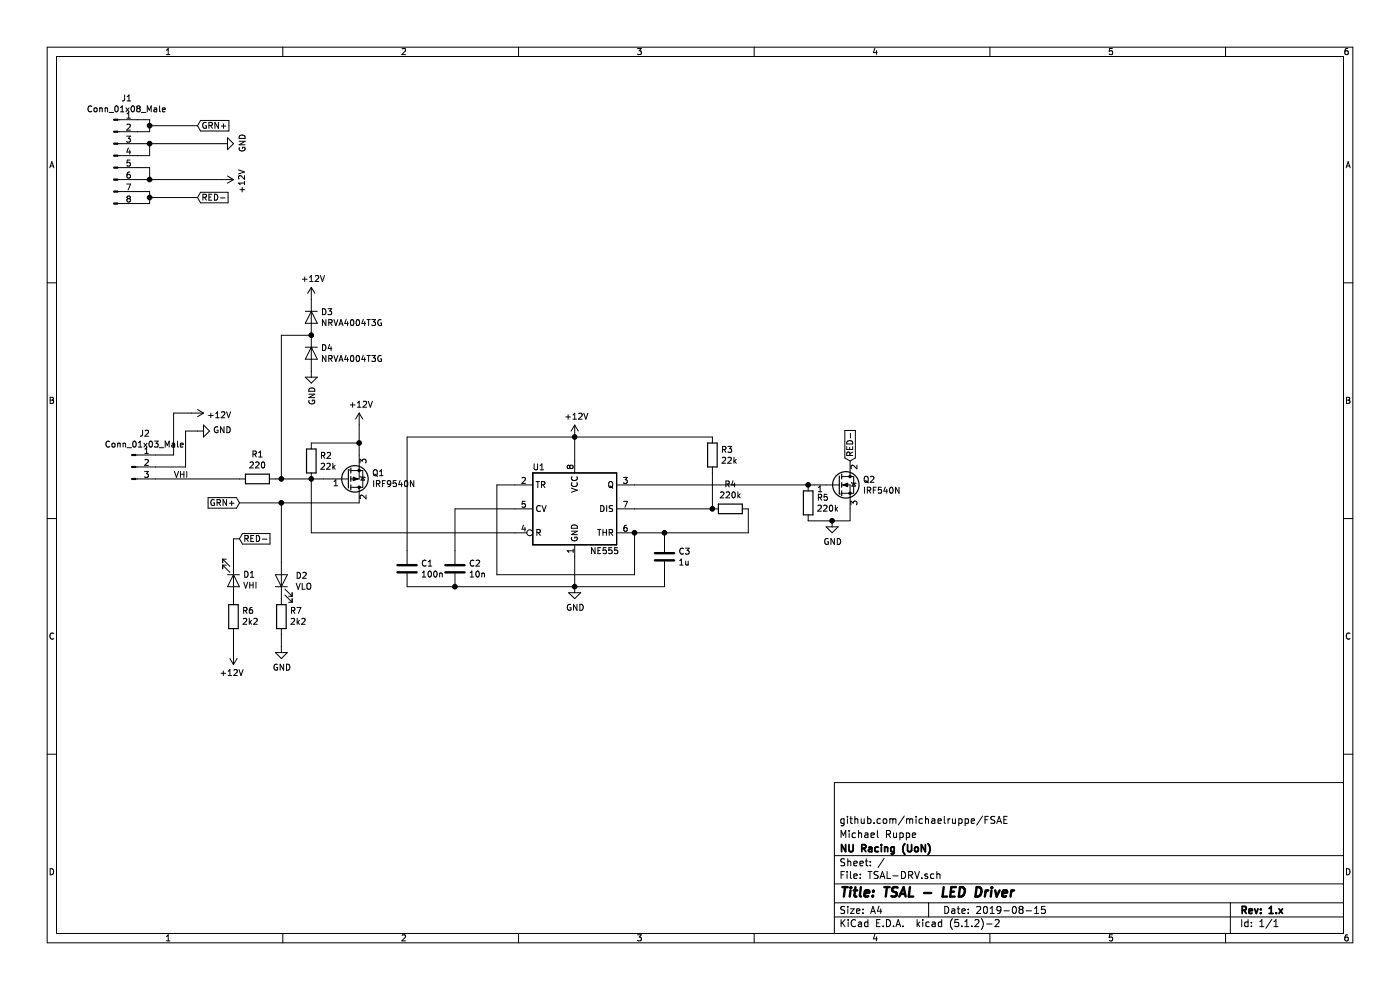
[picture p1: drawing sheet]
EESchema Schematic File Version 4
LIBS:TSAL-DRV-cache
EELAYER 29 0
EELAYER END
$Descr A4 11693 8268
encoding utf-8
Sheet 1 1
Title "TSAL - LED Driver"
Date "2019-08-15"
Rev "1.x"
Comp "NU Racing (UoN)"
Comment1 "Michael Ruppe"
Comment2 "github.com/michaelruppe/FSAE"
Comment3 ""
Comment4 ""
$EndDescr
$Comp
L Transistor_FET:IRF540N Q2
U 1 1
P 7000 4050
F 0 "Q2" H 7206 4096 50  0000 L CNN
F 1 "IRF540N" H 7206 4005 50  0000 L CNN
F 2 "Package_TO_SOT_THT:TO-220-3_Horizontal_TabDown" H 7250 3975 50  0001 L CIN
F 3 "http://www.irf.com/product-info/datasheets/data/irf540n.pdf" H 7000 4050 50  0001 L CNN
	1    7000 4050
	1    0    0    -1  
$EndComp
$Comp
L Timer:NE555 U1
U 1 1
P 4800 4250
F 0 "U1" H 4500 4600 50  0000 C CNN
F 1 "NE555" H 5050 3900 50  0000 C CNN
F 2 "Package_DIP:DIP-8_W7.62mm_LongPads" H 4800 4250 50  0001 C CNN
F 3 "http://www.ti.com/lit/ds/symlink/ne555.pdf" H 4800 4250 50  0001 C CNN
	1    4800 4250
	1    0    0    -1  
$EndComp
$Comp
L Connector:Conn_01x08_Male J1
U 1 1
P 950 1300
F 0 "J1" H 1058 1781 50  0000 C CNN
F 1 "Conn_01x08_Male" H 1058 1690 50  0000 C CNN
F 2 "Connector_Molex:Molex_Mini-Fit_Jr_5566-08A2_2x04_P4.20mm_Vertical" H 950 1300 50  0001 C CNN
F 3 "~" H 950 1300 50  0001 C CNN
	1    950  1300
	1    0    0    -1  
$EndComp
$Comp
L power:+12V #PWR06
U 1 1
P 4800 3650
F 0 "#PWR06" H 4800 3500 50  0001 C CNN
F 1 "+12V" H 4815 3823 50  0000 C CNN
F 2 "" H 4800 3650 50  0001 C CNN
F 3 "" H 4800 3650 50  0001 C CNN
	1    4800 3650
	1    0    0    -1  
$EndComp
$Comp
L Device:R R2
U 1 1
P 2600 3850
F 0 "R2" H 2670 3896 50  0000 L CNN
F 1 "22k" H 2670 3805 50  0000 L CNN
F 2 "Resistor_SMD:R_1206_3216Metric_Pad1.42x1.75mm_HandSolder" V 2530 3850 50  0001 C CNN
F 3 "~" H 2600 3850 50  0001 C CNN
	1    2600 3850
	1    0    0    -1  
$EndComp
Connection ~ 2600 4000
$Comp
L Device:R R1
U 1 1
P 2150 4000
F 0 "R1" V 1943 4000 50  0000 C CNN
F 1 "220" V 2034 4000 50  0000 C CNN
F 2 "Resistor_SMD:R_1206_3216Metric_Pad1.42x1.75mm_HandSolder" V 2080 4000 50  0001 C CNN
F 3 "~" H 2150 4000 50  0001 C CNN
	1    2150 4000
	0    1    1    0   
$EndComp
Wire Wire Line
	2300 4000 2350 4000
Wire Wire Line
	2600 4000 2700 4000
Wire Wire Line
	3000 4200 2350 4200
$Comp
L power:GND #PWR01
U 1 1
P 1650 3600
F 0 "#PWR01" H 1650 3350 50  0001 C CNN
F 1 "GND" V 1655 3472 50  0000 R CNN
F 2 "" H 1650 3600 50  0001 C CNN
F 3 "" H 1650 3600 50  0001 C CNN
	1    1650 3600
	0    -1   -1   0   
$EndComp
Wire Wire Line
	4800 4900 4800 4650
Wire Wire Line
	5300 4450 5300 4800
Wire Wire Line
	5300 4800 4150 4800
Wire Wire Line
	4150 4800 4150 4050
Wire Wire Line
	4150 4050 4300 4050
$Comp
L Device:R R4
U 1 1
P 6100 4250
F 0 "R4" V 5893 4250 50  0000 C CNN
F 1 "220k" V 5984 4250 50  0000 C CNN
F 2 "Resistor_SMD:R_1206_3216Metric_Pad1.42x1.75mm_HandSolder" V 6030 4250 50  0001 C CNN
F 3 "~" H 6100 4250 50  0001 C CNN
	1    6100 4250
	0    1    1    0   
$EndComp
$Comp
L Device:R R3
U 1 1
P 5950 3800
F 0 "R3" H 6020 3846 50  0000 L CNN
F 1 "22k" H 6020 3755 50  0000 L CNN
F 2 "Resistor_SMD:R_1206_3216Metric_Pad1.42x1.75mm_HandSolder" V 5880 3800 50  0001 C CNN
F 3 "~" H 5950 3800 50  0001 C CNN
	1    5950 3800
	1    0    0    -1  
$EndComp
Wire Wire Line
	5950 3650 4800 3650
Connection ~ 4800 3650
Wire Wire Line
	5950 3950 5950 4250
Connection ~ 4800 4900
$Comp
L Device:C C3
U 1 1
P 5550 4650
F 0 "C3" H 5665 4696 50  0000 L CNN
F 1 "1u" H 5665 4605 50  0000 L CNN
F 2 "Capacitor_SMD:C_1206_3216Metric_Pad1.42x1.75mm_HandSolder" H 5588 4500 50  0001 C CNN
F 3 "~" H 5550 4650 50  0001 C CNN
	1    5550 4650
	1    0    0    -1  
$EndComp
Wire Wire Line
	5300 4450 5550 4450
Wire Wire Line
	5550 4450 5550 4500
Connection ~ 5300 4450
Wire Wire Line
	5550 4800 5550 4900
Wire Wire Line
	5550 4900 4800 4900
Wire Wire Line
	5300 4250 5950 4250
Connection ~ 5950 4250
$Comp
L Device:C C2
U 1 1
P 3800 4750
F 0 "C2" H 3915 4796 50  0000 L CNN
F 1 "10n" H 3915 4705 50  0000 L CNN
F 2 "Capacitor_SMD:C_0805_2012Metric_Pad1.15x1.40mm_HandSolder" H 3838 4600 50  0001 C CNN
F 3 "~" H 3800 4750 50  0001 C CNN
	1    3800 4750
	1    0    0    -1  
$EndComp
Wire Wire Line
	3800 4250 4300 4250
Wire Wire Line
	3800 4900 4800 4900
Wire Wire Line
	4800 3850 4800 3650
Wire Wire Line
	5300 4050 6750 4050
$Comp
L Device:R R5
U 1 1
P 6750 4200
F 0 "R5" H 6820 4246 50  0000 L CNN
F 1 "220k" H 6820 4155 50  0000 L CNN
F 2 "Resistor_SMD:R_1206_3216Metric_Pad1.42x1.75mm_HandSolder" V 6680 4200 50  0001 C CNN
F 3 "~" H 6750 4200 50  0001 C CNN
	1    6750 4200
	1    0    0    -1  
$EndComp
Connection ~ 6750 4050
Wire Wire Line
	6750 4050 6800 4050
Wire Wire Line
	6750 4350 6950 4350
Wire Wire Line
	7100 4350 7100 4250
$Comp
L power:GND #PWR08
U 1 1
P 6950 4350
F 0 "#PWR08" H 6950 4100 50  0001 C CNN
F 1 "GND" H 6955 4177 50  0000 C CNN
F 2 "" H 6950 4350 50  0001 C CNN
F 3 "" H 6950 4350 50  0001 C CNN
	1    6950 4350
	1    0    0    -1  
$EndComp
Connection ~ 6950 4350
Wire Wire Line
	6950 4350 7100 4350
Text GLabel 7100 3850 1    50   Input ~ 0
RED-
Text GLabel 2000 4500 2    50   Input ~ 0
RED-
Text Label 1450 4000 0    50   ~ 0
VHI
$Comp
L power:+12V #PWR05
U 1 1
P 3000 3550
F 0 "#PWR05" H 3000 3400 50  0001 C CNN
F 1 "+12V" H 3015 3723 50  0000 C CNN
F 2 "" H 3000 3550 50  0001 C CNN
F 3 "" H 3000 3550 50  0001 C CNN
	1    3000 3550
	1    0    0    -1  
$EndComp
Wire Wire Line
	2600 3700 3000 3700
Wire Wire Line
	3000 3700 3000 3550
Wire Wire Line
	3000 3700 3000 3800
Connection ~ 3000 3700
$Comp
L Transistor_FET:IRF9540N Q1
U 1 1
P 2900 4000
F 0 "Q1" H 3106 3954 50  0000 L CNN
F 1 "IRF9540N" H 3106 4045 50  0000 L CNN
F 2 "Package_TO_SOT_THT:TO-220-3_Horizontal_TabDown" H 3100 3925 50  0001 L CIN
F 3 "http://www.irf.com/product-info/datasheets/data/irf9540n.pdf" H 2900 4000 50  0001 L CNN
	1    2900 4000
	1    0    0    1   
$EndComp
Wire Wire Line
	2600 4000 2600 4450
Wire Wire Line
	2600 4450 4300 4450
Wire Wire Line
	3800 4600 3800 4250
$Comp
L power:GND #PWR07
U 1 1
P 4800 4900
F 0 "#PWR07" H 4800 4650 50  0001 C CNN
F 1 "GND" H 4805 4727 50  0000 C CNN
F 2 "" H 4800 4900 50  0001 C CNN
F 3 "" H 4800 4900 50  0001 C CNN
	1    4800 4900
	1    0    0    -1  
$EndComp
$Comp
L Device:C C1
U 1 1
P 3400 4750
F 0 "C1" H 3515 4796 50  0000 L CNN
F 1 "100n" H 3515 4705 50  0000 L CNN
F 2 "Capacitor_SMD:C_0805_2012Metric_Pad1.15x1.40mm_HandSolder" H 3438 4600 50  0001 C CNN
F 3 "~" H 3400 4750 50  0001 C CNN
	1    3400 4750
	1    0    0    -1  
$EndComp
Wire Wire Line
	3400 4600 3400 3650
Wire Wire Line
	3400 3650 4800 3650
Wire Wire Line
	3400 4900 3800 4900
Connection ~ 3800 4900
Connection ~ 5550 4450
Wire Wire Line
	6250 4450 6250 4250
Wire Wire Line
	5550 4450 6250 4450
$Comp
L Device:LED D1
U 1 1
P 1950 4850
F 0 "D1" V 1897 4929 50  0000 L CNN
F 1 "VHI" V 1988 4929 50  0000 L CNN
F 2 "LED_SMD:LED_1206_3216Metric_Pad1.42x1.75mm_HandSolder" H 1950 4850 50  0001 C CNN
F 3 "~" H 1950 4850 50  0001 C CNN
	1    1950 4850
	0    1    1    0   
$EndComp
$Comp
L Device:LED D2
U 1 1
P 2350 4850
F 0 "D2" V 2389 4733 50  0000 R CNN
F 1 "VLO" V 2298 4733 50  0000 R CNN
F 2 "LED_SMD:LED_1206_3216Metric_Pad1.42x1.75mm_HandSolder" H 2350 4850 50  0001 C CNN
F 3 "~" H 2350 4850 50  0001 C CNN
	1    2350 4850
	0    -1   -1   0   
$EndComp
$Comp
L Device:R R6
U 1 1
P 1950 5150
F 0 "R6" H 1880 5104 50  0000 R CNN
F 1 "2k2" H 1880 5195 50  0000 R CNN
F 2 "Resistor_SMD:R_1206_3216Metric_Pad1.42x1.75mm_HandSolder" V 1880 5150 50  0001 C CNN
F 3 "~" H 1950 5150 50  0001 C CNN
	1    1950 5150
	-1   0    0    1   
$EndComp
$Comp
L Device:R R7
U 1 1
P 2350 5150
F 0 "R7" H 2280 5104 50  0000 R CNN
F 1 "2k2" H 2280 5195 50  0000 R CNN
F 2 "Resistor_SMD:R_1206_3216Metric_Pad1.42x1.75mm_HandSolder" V 2280 5150 50  0001 C CNN
F 3 "~" H 2350 5150 50  0001 C CNN
	1    2350 5150
	-1   0    0    1   
$EndComp
Wire Wire Line
	2350 4700 2350 4200
Connection ~ 2350 4200
Wire Wire Line
	2350 4200 2000 4200
Wire Wire Line
	1950 4500 1950 4700
Wire Wire Line
	1950 4500 2000 4500
$Comp
L power:GND #PWR0101
U 1 1
P 2350 5400
F 0 "#PWR0101" H 2350 5150 50  0001 C CNN
F 1 "GND" H 2355 5227 50  0000 C CNN
F 2 "" H 2350 5400 50  0001 C CNN
F 3 "" H 2350 5400 50  0001 C CNN
	1    2350 5400
	1    0    0    -1  
$EndComp
$Comp
L power:+12V #PWR0102
U 1 1
P 1600 3450
F 0 "#PWR0102" H 1600 3300 50  0001 C CNN
F 1 "+12V" V 1615 3578 50  0000 L CNN
F 2 "" H 1600 3450 50  0001 C CNN
F 3 "" H 1600 3450 50  0001 C CNN
	1    1600 3450
	0    1    1    0   
$EndComp
$Comp
L power:+12V #PWR0103
U 1 1
P 1950 5450
F 0 "#PWR0103" H 1950 5300 50  0001 C CNN
F 1 "+12V" H 1965 5623 50  0000 C CNN
F 2 "" H 1950 5450 50  0001 C CNN
F 3 "" H 1950 5450 50  0001 C CNN
	1    1950 5450
	-1   0    0    1   
$EndComp
$Comp
L Diode:NRVA4004T3G D4
U 1 1
P 2600 2950
F 0 "D4" V 2554 3029 50  0000 L CNN
F 1 "NRVA4004T3G" V 2645 3029 50  0000 L CNN
F 2 "Diode_SMD:D_SMA" H 2600 2775 50  0001 C CNN
F 3 "http://www.onsemi.com/pub_link/Collateral/MRA4003T3-D.PDF" H 2600 2950 50  0001 C CNN
	1    2600 2950
	0    1    1    0   
$EndComp
$Comp
L power:GND #PWR0104
U 1 1
P 2600 3100
F 0 "#PWR0104" H 2600 2850 50  0001 C CNN
F 1 "GND" V 2605 2972 50  0000 R CNN
F 2 "" H 2600 3100 50  0001 C CNN
F 3 "" H 2600 3100 50  0001 C CNN
	1    2600 3100
	1    0    0    -1  
$EndComp
Wire Wire Line
	2600 2800 2350 2800
Wire Wire Line
	2350 2800 2350 4000
Connection ~ 2350 4000
Wire Wire Line
	2350 4000 2600 4000
$Comp
L power:+12V #PWR0105
U 1 1
P 2600 2500
F 0 "#PWR0105" H 2600 2350 50  0001 C CNN
F 1 "+12V" H 2615 2673 50  0000 C CNN
F 2 "" H 2600 2500 50  0001 C CNN
F 3 "" H 2600 2500 50  0001 C CNN
	1    2600 2500
	1    0    0    -1  
$EndComp
Connection ~ 2600 2800
$Comp
L Diode:NRVA4004T3G D3
U 1 1
P 2600 2650
F 0 "D3" V 2554 2729 50  0000 L CNN
F 1 "NRVA4004T3G" V 2645 2729 50  0000 L CNN
F 2 "Diode_SMD:D_SMA" H 2600 2475 50  0001 C CNN
F 3 "http://www.onsemi.com/pub_link/Collateral/MRA4003T3-D.PDF" H 2600 2650 50  0001 C CNN
	1    2600 2650
	0    1    1    0   
$EndComp
Text GLabel 1650 1050 2    50   Input ~ 0
GRN+
Text GLabel 1650 1650 2    50   Input ~ 0
RED-
Wire Wire Line
	1150 1000 1250 1000
Wire Wire Line
	1250 1000 1250 1050
Wire Wire Line
	1250 1100 1150 1100
Wire Wire Line
	1250 1050 1650 1050
Connection ~ 1250 1050
Wire Wire Line
	1250 1050 1250 1100
Wire Wire Line
	1150 1200 1250 1200
Wire Wire Line
	1250 1300 1150 1300
Wire Wire Line
	1150 1400 1250 1400
Wire Wire Line
	1250 1500 1150 1500
Wire Wire Line
	1250 1500 1850 1500
Wire Wire Line
	1250 1650 1250 1600
Wire Wire Line
	1250 1600 1150 1600
Wire Wire Line
	1150 1700 1250 1700
Wire Wire Line
	1250 1700 1250 1650
Connection ~ 1250 1650
Text GLabel 2000 4200 0    50   Input ~ 0
GRN+
$Comp
L Connector:Conn_01x03_Male J2
U 1 1
P 1100 3900
F 0 "J2" H 1208 4181 50  0000 C CNN
F 1 "Conn_01x03_Male" H 1208 4090 50  0000 C CNN
F 2 "Connector_Molex:Molex_Mini-Fit_Jr_5566-04A_2x02_P4.20mm_Vertical" H 1100 3900 50  0001 C CNN
F 3 "~" H 1100 3900 50  0001 C CNN
	1    1100 3900
	1    0    0    -1  
$EndComp
Wire Wire Line
	1300 4000 2000 4000
Wire Wire Line
	1300 3800 1450 3800
Wire Wire Line
	1450 3800 1450 3450
Wire Wire Line
	1450 3450 1600 3450
Wire Wire Line
	1300 3900 1550 3900
Wire Wire Line
	1550 3900 1550 3600
Wire Wire Line
	1550 3600 1650 3600
$Comp
L power:GND #PWR0106
U 1 1
P 1850 1200
F 0 "#PWR0106" H 1850 950 50  0001 C CNN
F 1 "GND" H 1855 1027 50  0000 C CNN
F 2 "" H 1850 1200 50  0001 C CNN
F 3 "" H 1850 1200 50  0001 C CNN
	1    1850 1200
	0    -1   -1   0   
$EndComp
Wire Wire Line
	1850 1200 1250 1200
$Comp
L power:+12V #PWR0107
U 1 1
P 1850 1500
F 0 "#PWR0107" H 1850 1350 50  0001 C CNN
F 1 "+12V" H 1865 1673 50  0000 C CNN
F 2 "" H 1850 1500 50  0001 C CNN
F 3 "" H 1850 1500 50  0001 C CNN
	1    1850 1500
	0    1    1    0   
$EndComp
Wire Wire Line
	1250 1650 1650 1650
Connection ~ 1250 1200
Wire Wire Line
	1250 1200 1250 1300
Connection ~ 1250 1500
Wire Wire Line
	1250 1400 1250 1500
Wire Wire Line
	2350 5400 2350 5300
Wire Wire Line
	1950 5450 1950 5300
$EndSCHEMATC
